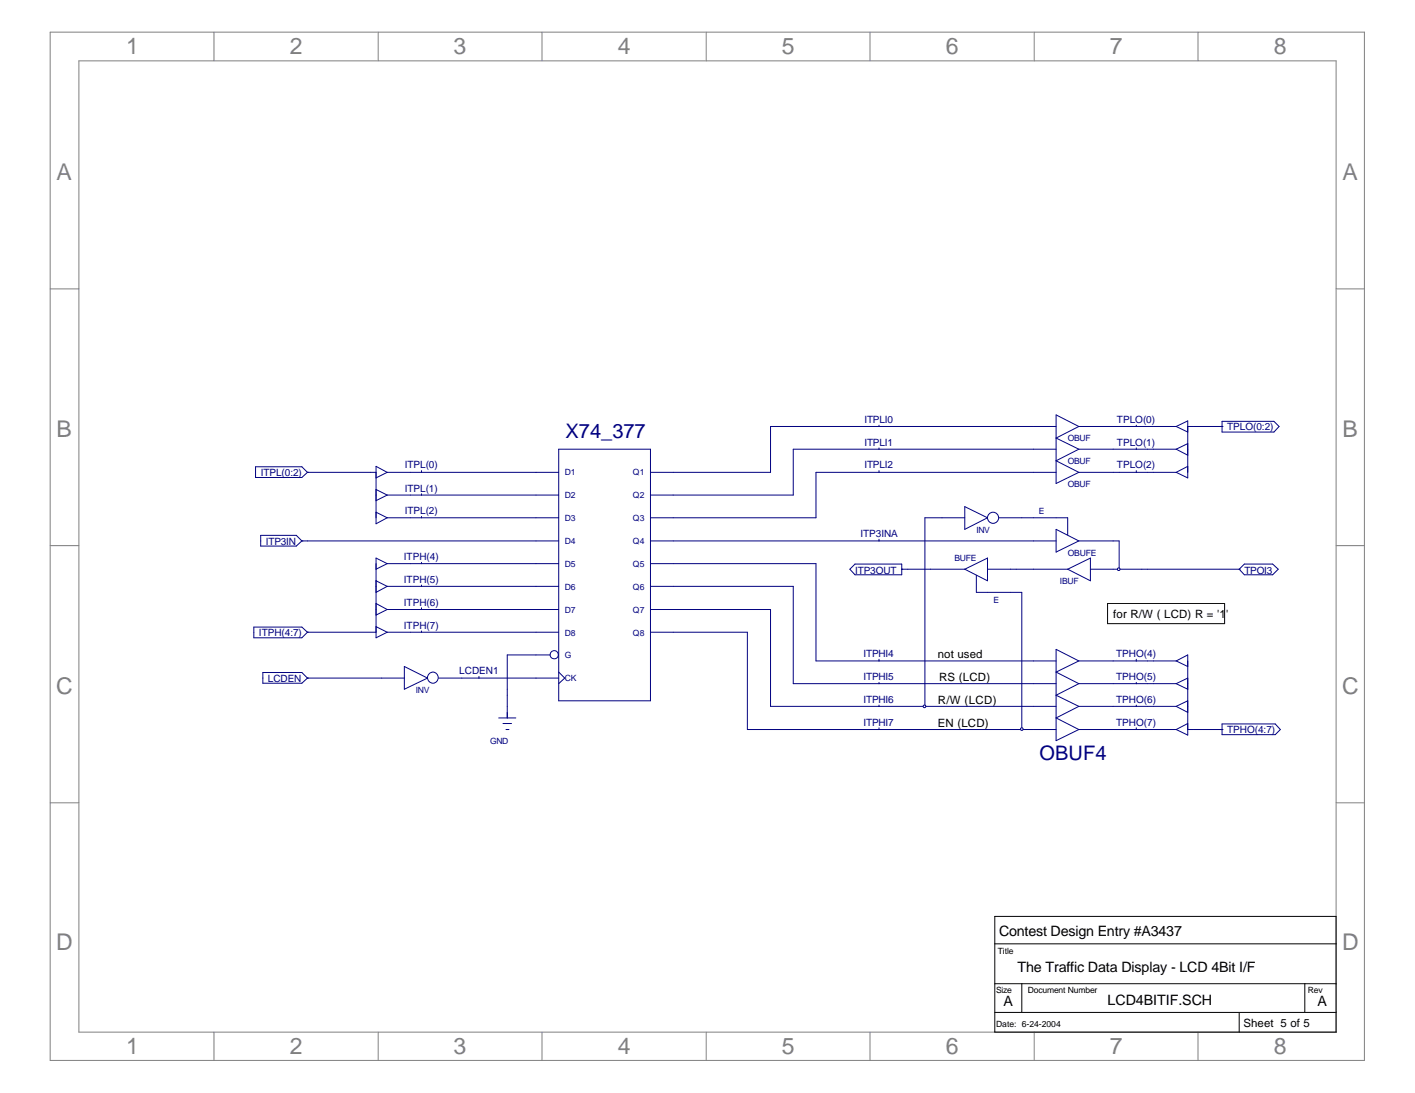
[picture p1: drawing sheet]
<svg xmlns="http://www.w3.org/2000/svg" width="279mm" height="216mm" viewBox="0 0 279 216" stroke-linecap="round" stroke-linejoin="round" font-family="sans-serif">
<g fill="none" stroke="#808080" stroke-width=".2">
<path d="M9.9 6.3h259.5v203.2h-259.5zM15.6 12h248.2v191.9h-248.2zM42.2 6.3v5.7M74.7 6.3v5.7M107 6.3v5.7M139.4 6.3v5.7M171.8 6.3v5.7M204.2 6.3v5.7M236.6 6.3v5.7M9.9 57.1h5.7M263.8 57.1h5.6M9.9 107.8h5.7"/>
<path d="M263.8 107.8h5.6M9.9 158.6h5.7M263.8 158.6h5.6M42.2 203.9v5.6M74.7 203.9v5.6M107 203.9v5.6M139.4 203.9v5.6M171.8 203.9v5.6M204.2 203.9v5.6M236.6 203.9v5.6"/>
</g>
<path d="M219.8 106.8h1.2v5.6M219.8 112.4h24.9" fill="none" stroke="#000080" stroke-width=".2"/>
<circle cx="220.9" cy="112.4" r=".26" fill="#fff" stroke="#000080" stroke-width=".2"/>
<g fill="none" stroke="#000080" stroke-width=".2">
<path d="M60.7 93.3h13.6v9M81 93.3h24.8M81 97.8h24.8M83.2 93v.3M83.2 97.5v.3M204 84.2h4.5M204 88.7h4.5M204 93.3h4.5M213 84.2h19.2M213 88.7h19.2M213 93.3h19.2M213 84.2l-4.5-2.2v13.5l4.5-2.2"/>
<path d="M213 84.2l-4.5 2.3 4.5 2.2M213 88.7l-4.5 2.3 4.5 2.3M224.4 84v.2M224.4 88.5v.2M224.4 93v.3M232.2 84.2l2.3-1.1v11.3l-2.3-1.1M232.2 84.2l2.3 1.1M232.2 88.7l2.3 1.2M234.5 84.2h6.8M234.5 87.6l-2.3 1.1M234.5 92.1l-2.3 1.2M241.3 84.2h.1"/>
<path d="M241.3 83.2h10.2l1.1 1-1.1 1.1h-10.2zM74.3 111.3v13.6h-13.6M81 102.3h24.8M81 111.3h24.8M81 115.8h24.8M83.2 102v.3M83.2 111.1v.2M83.2 115.6v.2M178.1 112.4h5.6M186 102.3h4.5M190.5 100.1l4.5 2.2-4.5 2.3zM197.3 102.3h13.5v3.4"/>
<path d="M199.6 117h2.2v27.1M204 106.8h4.5M208.5 104.6l4.5 2.2-4.5 2.3zM213 106.8h6.8M244.7 112.4h.1M245.7 111.4h5.6l1.1 1-1.1 1.1h-5.6l-1-1.1zM81 120.4h24.8M81 124.9h24.8M83.2 120.1v.3M83.2 124.6v.3M132.9 124.9h14.7v19.2h60.9M204 130.6h4.5"/>
<path d="M204 135h4.5M204 139.5h4.5M213 130.6h19.2M213 135h19.2M213 139.5h19.2M213 130.6l-4.5-2.3v18l4.5-2.2M213 130.6l-4.5 2.2 4.5 2.2M213 135l-4.5 2.3 4.5 2.2M213 139.5l-4.5 2.3 4.5 2.3M224.4 130.2v.4M224.4 134.8v.2M224.4 139.3v.2"/>
<path d="M232.2 130.6l2.3-1.2v15.8l-2.3-1.1M232.2 130.6l2.3 1.1M232.2 135l2.3 1.1M232.2 139.5l2.3 1.2M234.5 133.9l-2.3 1.1M234.5 138.4l-2.3 1.1M173.6 143.8v.3M213 144.1h19.2M224.4 143.8v.3M234.5 144.1h6.8M234.5 142.9l-2.3 1.2M241.3 144.1h.1"/>
<path d="M241.3 143h10.5l1 1.1-1 1h-10.5z"/>
<circle cx="196.1" cy="102.3" r="1.1"/>
</g>
<path d="M218.7 119.2h23.1v4h-23.1z" fill="none" stroke="#000" stroke-width=".2"/>
<circle cx="201.8" cy="144" r=".26" fill="#fff" stroke="#000080" stroke-width=".2"/>
<path d="M186 102.3h-3.4v37.2M132.9 120.4h19.2v19.1h51.9M173.6 139.3v.2" fill="none" stroke="#000080" stroke-width=".2"/>
<circle cx="182.5" cy="139.5" r=".26" fill="#fff" stroke="#000080" stroke-width=".2"/>
<g fill="none" stroke="#000080" stroke-width=".2">
<path d="M50.5 92.2h9.1l1.1 1.1-1.1 1h-9.1zM60.7 93.3h.1M74.3 92.1l2.2 1.2-2.2 1.1zM74.3 96.7l2.2 1.1-2.2 1.1zM76.5 93.3h4.5M76.5 97.8h4.5M105.8 93.3h4.5M105.8 97.8h4.5M110.3 88.7h18.1v49.7h-18.1zM173.6 84v.2M173.6 88.5v.2M173.6 93v.3"/>
<path d="M204 88.7h-47.4v9.1h-28.2M204 93.3h-42.9v9h-32.7M204 84.2h-51.9v9.1h-23.7M51.5 105.7h7l1.1 1.1-1.1 1.1h-7zM59.6 106.8h.1M59.6 106.8h50.7M74.3 101.2l2.2 1.1-2.2 1.2zM74.3 110.2l2.2 1.1-2.2 1.1zM74.3 114.7l2.2 1.1-2.2 1.2zM74.3 119.2l2.2 1.2-2.2 1.1zM76.5 115.8h4.5M76.5 111.3h4.5"/>
<path d="M76.5 102.3h4.5M105.8 115.8h4.5M105.8 111.3h4.5M105.8 102.3h4.5M128.4 115.8h28.2v19.2h47.4M128.4 111.3h32.7v19.3h42.9M128.4 106.8h75.6M167.8 112.4l1-1h9.3v2.1h-9.3zM173.6 106.5v.3M178.1 112.4h.1M183.7 112.4h6.8M190.5 112.4l4.5-2.2v4.5z"/>
<path d="M192.8 113.6v3.4h6.8M195 112.4h15.8M210.8 112.4l4.5-2.2v4.5zM215.3 112.4h4.5M50.1 123.9h9.5l1.1 1-1.1 1.1h-9.5zM51.9 132.8h7.7l1.1 1.1-1.1 1.1h-7.7zM60.7 124.9h.1M60.7 133.9h.1M60.7 133.9h19.1M74.3 123.8l2.2 1.1-2.2 1.1zM76.5 120.4h4.5M76.5 124.9h4.5"/>
<path d="M79.8 131.7l4.6 2.2-4.6 2.2zM86.6 133.9h23.7M94.6 133.6v.3M105.8 120.4h4.5M105.8 124.9h4.5M108.6 129.4h-8.4v12.4M110.3 132.8l1.2 1.1-1.2 1.1M128.4 120.4h4.5M128.4 124.9h4.5M173.6 130.2v.4M173.6 134.8v.2M98.5 141.8h3.4"/>
<path d="M99.3 142.9h1.7M99.9 144.1h.6"/>
<circle cx="85.5" cy="133.8" r="1.07"/>
<circle cx="109.4" cy="129.3" r=".81"/>
</g>
<path d="M196.4 181h67.4v22.9h-67.4zM196.4 186.4h67.4M196.4 194.3h67.4M196.4 200h67.4M201.8 194.3v5.7M244.7 200v3.9M257.6 194.3v5.7" fill="none" stroke="#000" stroke-width=".2"/>
<g font-size="4.5" fill="#808080">
<text x="24.9" y="10.7">1</text>
<text x="57.2" y="10.7">2</text>
<text x="89.6" y="10.7">3</text>
<text x="122" y="10.7">4</text>
<text x="154.3" y="10.7">5</text>
<text x="186.8" y="10.7">6</text>
<text x="219.1" y="10.7">7</text>
<text x="251.5" y="10.7">8</text>
<text x="11.2" y="35.6">A</text>
<text x="265.1" y="35.6">A</text>
<text x="11.2" y="86.3">B</text>
<text x="265.1" y="86.3">B</text>
<text x="11.1" y="137">C</text>
<text x="265" y="137">C</text>
<text x="11.1" y="187.7">D</text>
<text x="265" y="187.7">D</text>
<text x="24.9" y="208.2">1</text>
<text x="57.2" y="208.2">2</text>
<text x="89.6" y="208.2">3</text>
<text x="122" y="208.2">4</text>
<text x="154.3" y="208.2">5</text>
<text x="186.8" y="208.2">6</text>
<text x="219.1" y="208.2">7</text>
<text x="251.5" y="208.2">8</text>
</g>
<g font-size="4" fill="#000080">
<text x="111.7" y="86.6">X74_377</text>
<text x="205.2" y="150.1">OBUF4</text>
</g>
<g font-size="2.8">
<text x="197.3" y="184.9">Contest Design Entry #A3437</text>
<text x="200.9" y="192">The Traffic Data Display - LCD 4Bit I/F</text>
<text x="198.1" y="198.8">A</text>
<text x="218.7" y="198.5">LCD4BITIF.SCH</text>
<text x="260.2" y="198.8">A</text>
</g>
<g font-size="2.3">
<text x="219.8" y="122.1">for R/W ( LCD) R = '1'</text>
<text x="185.2" y="130">not used</text>
<text x="185.4" y="134.5">RS (LCD)</text>
<text x="185.2" y="139">R/W (LCD)</text>
<text x="185.2" y="143.5">EN (LCD)</text>
<text x="245.5" y="202.8">Sheet 5 of 5</text>
</g>
<g font-size="2" fill="#000080">
<text x="170.7" y="83.6">ITPLI0</text>
<text x="220.6" y="83.6">TPLO(0)</text>
<text x="170.7" y="88.1">ITPLI1</text>
<text x="220.6" y="88.1">TPLO(1)</text>
<text x="242.3" y="85">TPLO(0:2)</text>
<text x="51.5" y="94.1">ITPL(0:2)</text>
<text x="79.9" y="92.5">ITPL(0)</text>
<text x="170.7" y="92.5">ITPLI2</text>
<text x="220.6" y="92.5">TPLO(2)</text>
<text x="79.9" y="97.1">ITPL(1)</text>
<text x="79.9" y="101.6">ITPL(2)</text>
<text x="52.5" y="107.6">ITP3IN</text>
<text x="169.9" y="106.1">ITP3INA</text>
<text x="79.8" y="110.7">ITPH(4)</text>
<text x="168.8" y="113.3">ITP3OUT</text>
<text x="245.7" y="113.3">TPOI3</text>
<text x="79.8" y="115.1">ITPH(5)</text>
<text x="79.8" y="119.6">ITPH(6)</text>
<text x="51.1" y="125.6">ITPH(4:7)</text>
<text x="79.8" y="124.2">ITPH(7)</text>
<text x="170.5" y="129.8">ITPHI4</text>
<text x="220.4" y="129.8">TPHO(4)</text>
<text x="52.9" y="134.7">LCDEN</text>
<text x="90.7" y="133.2">LCDEN1</text>
<text x="170.5" y="134.4">ITPHI5</text>
<text x="220.4" y="134.4">TPHO(5)</text>
<text x="170.5" y="143.3">ITPHI7</text>
<text x="170.5" y="138.9">ITPHI6</text>
<text x="220.4" y="138.9">TPHO(6)</text>
<text x="220.4" y="143.3">TPHO(7)</text>
<text x="242.3" y="144.9">TPHO(4:7)</text>
</g>
<g font-size="1.7" fill="#000080">
<text x="210.8" y="87.1">OBUF</text>
<text x="111.5" y="93.9">D1</text>
<text x="125" y="93.9">Q1</text>
<text x="210.8" y="91.7">OBUF</text>
<text x="111.5" y="98.5">D2</text>
<text x="125" y="98.5">Q2</text>
<text x="205.1" y="101.5">E</text>
<text x="210.8" y="96.2">OBUF</text>
<text x="111.5" y="103">D3</text>
<text x="111.5" y="107.4">D4</text>
<text x="125" y="103">Q3</text>
<text x="125" y="107.4">Q4</text>
<text x="192.8" y="105.2">INV</text>
<text x="111.5" y="112">D5</text>
<text x="125" y="112">Q5</text>
<text x="188.5" y="110.8">BUFE</text>
<text x="210.8" y="109.7">OBUFE</text>
<text x="111.5" y="116.5">D6</text>
<text x="125" y="116.5">Q6</text>
<text x="196.2" y="119">E</text>
<text x="209.3" y="115.4">IBUF</text>
<text x="111.5" y="121">D7</text>
<text x="111.5" y="125.6">D8</text>
<text x="125" y="121">Q7</text>
<text x="125" y="125.6">Q8</text>
<text x="111.5" y="130">G</text>
<text x="82.1" y="136.8">INV</text>
<text x="111.5" y="134.5">CK</text>
<text x="96.8" y="147">GND</text>
</g>
<g font-size="1.7">
<text x="197" y="188.5">Title</text>
<text x="196.7" y="196.1">Size</text>
<text x="202.9" y="196.1">Document Number</text>
<text x="258.2" y="196.1">Rev</text>
<text x="196.7" y="202.9">Date: 6-24-2004</text>
</g>
</svg>
